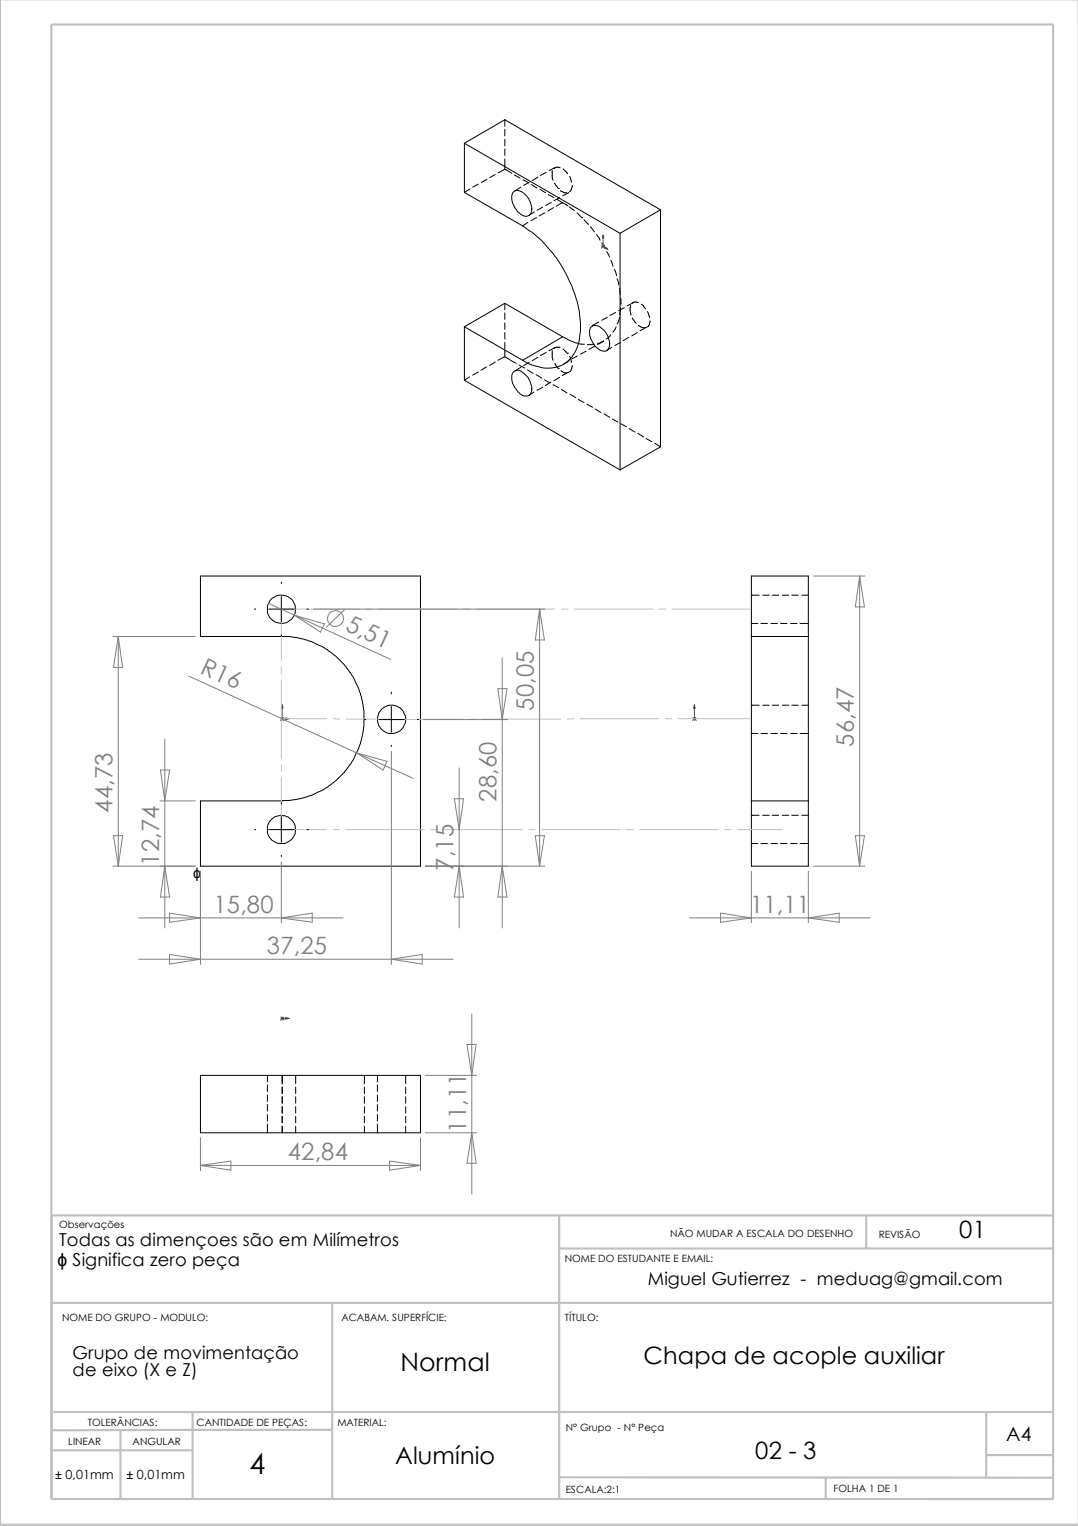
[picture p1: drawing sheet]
<svg xmlns="http://www.w3.org/2000/svg" width="210mm" height="297mm" viewBox="0 0 210 297" stroke-linecap="round" stroke-linejoin="round" font-family="sans-serif">
<g fill="none" stroke="#c0c0c0" stroke-width=".42">
<path d="M0 0v296.8h210M10 4.8h195.1v287h-195.1zM108.9 236.6v55.3M168.7 236.5v6.4M205.1 236.6h-195v55.3M10.1 253.6h195M64.7 253.6v38.3M108.9 243h96.2M10.3 274.9h194.8M23.5 278.4v13.2M37.2 278.3h27.4M37.5 274.9v17"/>
<path d="M37.5 278.3l-27.5 .1M192 274.8v12.8M10.2 282.3h27.3M108.9 287.6h96.2M160.8 287.6v4.2M192 283.2h13.1"/>
</g>
<g fill="none" stroke="#000" stroke-width=".19">
<path d="M90.4 27.9v9.6M90.4 37.5l11.4 6.5M90.4 27.9l30.3 17.5M91.5 36.8l-1.1 .7M93.1 35.8l-1.1 .6M94.8 34.9l-1.1 .6M96.4 34l-1.1 .6M98.2 33l-1.2 .6M98.3 30.9v2.1l1.4 .7M98.3 23.3v1.3M98.3 25.2v1.2M98.3 27.1v1.3"/>
<path d="M98.3 29v1.3M98.3 23.3l-7.9 4.6M98.3 23.3l30.3 17.5M100 37.4a1.23 1.23 0 0 1 1.8 .1 3.7 3.7 0 0 1 1.6 4 1.27 1.27 0 0 1-2.1 .1 3.7 3.7 0 0 1-1.5-4.1zM100.2 34.1l1.1 .6M101.4 36.4l-1.2 .8M101.9 35l1.1 .6M103 35.5l-1.1 .6M103.5 35.9l1.1 .7M104.7 34.5l-1.1 .7M105.2 36.9l1.1 .6M106.3 33.6l-1.1 .5"/>
<path d="M106.8 37.9l1.1 .6M107.4 39.4l-1.1 .6M107.5 33.2v1.4l.2 .5M107.9 35.7l.8 1M108 32.6l-1.1 .6M108.5 38.8l1.1 .7M108.7 36.7h.1M109 38.5l-1.1 .6M109.1 32.6h-.1a.9 .9 0 0 0-1.1 .2M109.1 37.1l.6 .4h.6M109.6 39.5l-1.3 .7M109.6 39.5l1 .6"/>
<path d="M109.6 32.9l.9 .9M110.7 37.5l-1.1 .6M110.9 34.3l.4 1.2M111.4 36.1l-.1 .8-.4 .4M98.3 59v1.3M98.3 59l-7.9 4.6M98.3 59l11.3 6.6M101.8 44a25.1 25.1 0 0 1 11.2 18.9 9.3 9.3 0 0 1-2.4 7.4 6.4 6.4 0 0 1-6.4 .9l-1.2-.4-1.2-.7M102.8 43.3l-1 .7M104.1 41.3l-1.1 .6M104.5 42.4l-1.1 .6M105.7 40.3l-1.1 .6"/>
<path d="M106.1 41.4l-1.1 .6M107.8 40.4l-1.1 .7M110.8 40.2l1 .8M112.4 41.4l.9 1M113.3 42.4h.1M113.7 42.8l.9 .9M115 44.1l.7 1.1M116.2 45.7l.6 1.1M117.2 47.3l.7 1.1M118.1 49l.6 1.1M119 50.7l.4 1.1M119.6 52.4l.5 1.2"/>
<path d="M120.1 54.3l.4 1.2M120.6 56.1l.1 .7M120.7 45.4v46.1M120.8 59.9l-.2 1.3M120.8 58l.1 1.3M121.6 59.9l-1.1 .6M122.8 59.5l-.1 1 .2 .8M123.3 59l-1.2 .5M124.3 58.9l-.9-.1-.3 .2M124.9 59.2l.8 .9M128.6 40.8l-7.9 4.6M128.6 40.8v46.2"/>
<path d="M90.4 74l30.3 17.5M90.4 63.6v10.4M90.4 63.6l11.4 6.5M91.4 73.3l-1 .7M93.1 72.4l-1.1 .6M94.7 71.4l-1.1 .7M96.4 70.5l-1.1 .6M98.3 60.9v1.3M98.3 62.9v1.2M98.3 64.7v1.3M98.3 66.7v1.2M98.3 68.2v1.3"/>
<path d="M98.3 69.5l1 .5M98.3 69.5l-1.4 .6M99.4 70.1l1.1 .6M99.8 72.6a1.37 1.37 0 0 1 2.2 .1 3.7 3.7 0 0 1 1.3 4 1.71 1.71 0 0 1-2.5-.6 3.5 3.5 0 0 1-1-3.5zM101.1 71.1l1.1 .6M101.4 71.5l-1.2 .7M102.7 72l1.1 .7M103 70.6l-1.1 .5M104 76.3l-1 .7M104.4 72.9l1.1 .7M104.7 69.5l-1.1 .7M105.7 75.4l-1.1 .6"/>
<path d="M106 73.9l1.1 .6M106.3 68.6l-1.1 .6M107.3 74.4l-1.1 .6M107.5 68.3v1.2l.2 .6M107.7 74.9l1.1 .6M108 70.7l.7 1M108 67.7l-1.1 .6M108.7 71.7h.1M109 73.4l-1.1 .7M109.1 67.6h-.8l-.4 .2M109.2 72.2l.5 .3 .6 .1M109.3 75.8l1.1 .7"/>
<path d="M109.6 65.6a7.9 7.9 0 0 0 4.2 1.4M109.6 65.6l-7.8 4.5M109.6 67.9l.9 .9M110.5 68.8h.1M110.8 70.2l-1.1 .7M110.8 72.4l-1.3 .7M110.9 69.4l.4 1.2M111 76.7l1.1 .7M111.4 71.1l-.2 1-.3 .2M112.4 69.3l-1.1 .6M112.6 77.8l1.1 .5M114.1 68.4l-1.1 .5"/>
<path d="M114.3 78.7l1.1 .6M115.1 63.6a1.5 1.5 0 0 1 2.1 .4 3.6 3.6 0 0 1 1.3 3.8 1.27 1.27 0 0 1-2.1 0 3.7 3.7 0 0 1-1.4-4zM115.7 67l-1.3 .1M115.7 67.4l-1.1 .6M115.9 79.6l1.1 .7M116.6 62.7l-1.2 .7M117.4 66.4l-.7 .4h-.4M117.5 66.3l-1.2 .8M118.3 61.8l-1.1 .5M118.9 65.1l-.5 .6-.4 .3M119.1 67.6l-1 .7M119.9 60.8l-1.1 .6"/>
<path d="M120 63.6l-.7 1M120.6 61.2h.1M120.6 61.8l-.5 1.2M120.8 66.7l-1.1 .6M122.4 65.6l-1.1 .7M123.1 61.9l.8 1M124.1 64.7l-1.1 .7M124.3 63.4l1.2 .4M126 63.7l-1.4 .7M126.1 60.6l.4 1.2M126.6 62.4l-.1 .7-.3 .4h-.1M117.6 80.5l1.1 .7"/>
<path d="M119.2 81.6l1.1 .6M120.9 82.5l1.1 .6M122.5 83.4l1.1 .7M124.2 84.4l1.1 .6M125.8 85.4l1.1 .6M127.5 86.3l1.1 .7M128.6 87l-7.9 4.5M39 112.1h42.9v56.5h-42.9v-12.7l17.5-.1 3.3-.7 1.9-.8a15.9 15.9 0 0 0 8.8-17.9 15.9 15.9 0 0 0-15.6-12.5h-15.9zM49.5 118.6h.3M52.3 118.6h5M54.8 113.3v.3M54.8 116.1v5"/>
<path d="M59.8 118.6h.2M146.3 115.9h1.5M148.5 115.9h1.3M150.4 115.9h1.2M152.3 115.9h1.3M154.2 115.9h1.2M156.1 115.9h1.3M54.8 123.6v.2M76.2 134.7v.4M76.2 137.5v5M146.3 123.9v32M146.3 121.4h1.3"/>
<path d="M146.3 137.3h1.5M146.3 123.9v-11.8h11.1v11.8M146.3 123.9h11.1M148.2 121.4h1.2M148.5 137.3h1.3M150.1 121.4h1.3M150.4 137.3h1.2M152 121.4h1.2M152.3 137.3h1.3M153.9 121.4h1.3M154.2 137.3h1.2M155.8 121.4h1.6"/>
<path d="M156.1 137.3h1.3M157.4 123.9v32M52.5 159.9a2.75 2.75 0 0 1 4.3-.3 2.75 2.75 0 0 1-.8 4.3 2.75 2.75 0 0 1-3.9-1.9v-1.1zM54.8 156.2v.3M54.8 158.9v5M71 140.1h.2M73.7 140.1h5M76.2 145.1v.2M81.3 140.1h.2M146.3 158.7h1.5M146.3 142.8h1.3M146.3 155.9h11.1"/>
<path d="M146.3 155.9v12.7h11.1v-12.7M148.2 142.8h1.2M148.5 158.7h1.3M150.1 142.8h1.3M150.4 158.7h1.2M152 142.8h1.2M152.3 158.7h1.3M153.9 142.8h1.3M154.2 158.7h1.2M155.8 142.8h1.6M156.1 158.7h1.3M49.5 161.5h.3"/>
<path d="M52.3 161.5h5M54.8 166.5v.2M59.8 161.5h.2M146.3 164.2h1.3M148.2 164.2h1.2M150.1 164.2h1.3M152 164.2h1.2M153.9 164.2h1.3M155.8 164.2h1.6M39 209.3h42.9v11.2h-42.9zM52.1 209.3v1.3M52.1 211.2v1.3"/>
<path d="M52.1 213.1v1.3M52.1 215v1.3M52.1 216.9v1.3M52.1 218.8v1.7M54.9 209.3v1.6M54.9 211.6v1.3M54.9 213.5v1.2M54.9 215.4v1.3M54.9 217.3v1.3M54.9 219.2v1.3M57.6 209.3v1.6M57.6 211.6v1.3"/>
<path d="M57.6 213.5v1.2M57.6 215.4v1.3M57.6 217.3v1.3M57.6 219.2v1.3M71 209.3v1.6M71 211.6v1.3M71 213.5v1.2M71 215.4v1.3M71 217.3v1.3M71 219.2v1.3M73.5 209.3v1.3M73.5 211.2v1.3"/>
<path d="M73.5 213.1v1.3M73.5 215v1.3M73.5 216.9v1.3M73.5 218.8v1.7M79 209.3v1.6M79 211.6v1.3M79 213.5v1.2M79 215.4v1.3M79 217.3v1.3M79 219.2v1.3"/>
<circle cx="54.8" cy="118.6" r="2.76"/>
<circle cx="76.2" cy="140" r="2.75"/>
</g>
<g fill="#00f" stroke="#00f" stroke-width=".19">
<path d="M135.2 137.2l.2 .7h-.4z"/>
<path d="M117.9 48.1l.5 .4-.6-.1z"/>
<path d="M117.4 45.7l.2 .6h-.3z"/>
<path d="M55.6 198.1l.7 .1-.7 .2z"/>
<path d="M55.6 139.7l.7 .2-.7 .2z"/>
<path d="M54.9 137.2l.2 .7h-.3z"/>
</g>
<g fill="none" stroke="#00f" stroke-width=".19">
<path d="M117.2 47.9h.6M117.2 47.7l.6 .6M117.4 47.9l1 .6M117.4 45.7v2.6M117.7 47.7l-.6 .6M54.7 139.9h1.6M54.7 139.6l.6 .6M54.9 137.2v3M55.2 139.6l-.6 .6M135 139.9h.6M135 139.6l.6 .6M135.2 139.9h.1"/>
<path d="M135.2 137.2v3M135.5 139.6l-.6 .6M54.7 198.2h1.6M54.7 198l.6 .6M54.9 198.2h.1M54.9 198v.6M55.2 198l-.6 .6"/>
</g>
<g fill="none" stroke="#c0c0c0" stroke-width=".19">
<path d="M69.9 118.6h-15.1v10M71.2 118.6h1.3M73.7 118.6h15.3M90.3 118.6h1.2M92.8 118.6h15.2M109.3 118.6h1.3M111.8 118.6h15.3M128.4 118.6h1.2M130.9 118.6h15.2M54.8 129.8v1.3M54.8 132.4v15.2M54.9 139.9h8.8"/>
<path d="M64.9 139.9l1.2 .1M67.4 140h8.8M90.2 140l-14 .1M91.4 140h1.3M94 140h15.2M111.8 139.9l-1.3 .1M113 139.9h15.3M129.5 139.9h1.3M132.1 139.9h14M54.8 151.4v10.1h8.8M54.8 148.9v1.2M64.9 161.5h1.2"/>
<path d="M67.4 161.5h15.2M83.9 161.5h1.3M86.4 161.5h15.3M103 161.5h1.2M105.5 161.5h15.2M122 161.5h1.3M124.5 161.5h15.3M141.1 161.5h1.2M143.6 161.5h8.8"/>
</g>
<g fill="none" stroke="#808080" stroke-width=".19">
<path d="M52.3 117.5l5 2.2M57.3 119.7l18.8 8.7M57.3 119.7l5.9 1.7-.8 1.6zM61 118.6h45.1M67.1 118.7l-3.5 3.3M105.1 118.6v50M105.1 118.6l.9 6h-1.8zM158.4 112.1h10M167.4 112.1l.9 6h-1.8zM167.4 112.1v56.5M22 123.9h16M23 123.9l.9 6h-1.8z"/>
<path d="M23 123.9v44.7M36.7 131.6l32.8 15M96.9 134.1h1.8l-.9 6zM97.8 128v52.6M31.2 155.9h6.8M31.2 149.9h1.8l-.9 6zM32.1 143.9v36.7M69.5 146.6l10.9 4.9M69.5 146.6l5.9 1.6-.8 1.7zM76.2 146.2v41.5M82.5 140.1h16.3M88.5 155.5h1.8l-.9 6z"/>
<path d="M89.4 149.5v31.1M22 168.6h16M22.1 162.7h1.8l-.9 5.9zM27 178.7h39.8M32.1 168.6l.9 6h-1.8zM33 177.7l6 1-6 .8zM39 169.6v18.1M54.8 178.7l6-1v1.8zM54.8 167.8v11.8M82.8 168.6h23.3M89.4 168.6l.9 6h-1.8zM97.8 168.6l.9 6h-1.8z"/>
<path d="M104.2 162.7h1.8l-.9 5.9zM134.3 178.7h35.1M140.3 177.7l6 1-6 .8zM146.3 169.6v10M157.4 169.6v10M157.4 178.7l6-1v1.8zM158.4 168.6h10M166.5 162.7h1.8l-.9 5.9zM27 186.7h61.2M33 185.8l6 .9-6 .9zM76.2 186.7l6-.9v1.8zM91.9 197.4v35"/>
<path d="M82.8 209.3h10M90.9 203.3h1.8l-.8 6zM39 226.9l6-.9v1.8zM39 221.4v6.5M39 226.9h42.9M75.9 226l6 .9-6 .9zM81.9 221.4v6.5M82.8 220.5h10M91.9 220.5l.8 5.9h-1.8z"/>
<circle cx="65.3" cy="120.4" r="1.57"/>
</g>
<text font-size="5.6" x="48.6" y="287">4</text>
<text font-size="4.9" x="78" y="266.8">Normal</text>
<g font-size="4.7" fill="#808080">
<text x="67.1" y="122.6" transform="rotate(25 67.1 122.6)">5,51</text>
<text x="38.8" y="130.9" transform="rotate(25 38.8 130.9)">R16</text>
<text x="104" y="138.4" transform="rotate(-90 104 138.4)">50,05</text>
<text x="166.3" y="145.3" transform="rotate(-90 166.3 145.3)">56,47</text>
<text x="21.9" y="158.2" transform="rotate(-90 21.9 158.2)">44,73</text>
<text x="96.7" y="156.1" transform="rotate(-90 96.7 156.1)">28,60</text>
<text x="31" y="168.5" transform="rotate(-90 31 168.5)">12,74</text>
<text x="88.3" y="169.5" transform="rotate(-90 88.3 169.5)">7,15</text>
<text x="41.6" y="177.7">15,80</text>
<text x="146" y="177.7">11,11</text>
<text x="52" y="185.7">37,25</text>
<text x="90.8" y="220.5" transform="rotate(-90 90.8 220.5)">11,11</text>
<text x="56" y="225.8">42,84</text>
</g>
<g font-size="4.7">
<text x="186.8" y="240.9">01</text>
<text x="125.3" y="265.5">Chapa de acople auxiliar</text>
<text x="77" y="285">Alumínio</text>
<text x="147.1" y="283.9">02 - 3</text>
</g>
<text font-size="3.8" x="195.9" y="280.4">A4</text>
<g font-size="3.5">
<text x="11.5" y="242.5">Todas as dimençoes são em Milímetros</text>
<text x="11.2" y="246.4">ɸ Significa zero peça</text>
<text x="126.2" y="250.2">Miguel Gutierrez - meduag@gmail.com</text>
<text x="14.1" y="267.9">de eixo (X e Z)</text>
<text x="14.1" y="264.4">Grupo de movimentação</text>
</g>
<text font-size="2.8" x="37.6" y="170.9">ɸ</text>
<g font-size="2.5">
<text x="10.8" y="287.8">± 0,01mm</text>
<text x="24.6" y="287.8">± 0,01mm</text>
</g>
<g font-size="1.9">
<text x="11.5" y="239.1">Observações</text>
<text x="110" y="245.6">NOME DO ESTUDANTE E EMAIL:</text>
<text x="130.5" y="240.8">NÃO MUDAR A ESCALA DO DESENHO</text>
<text x="171.1" y="241.1">REVISÃO</text>
<text x="12.1" y="257.1">NOME DO GRUPO - MODULO:</text>
<text x="66.5" y="257.1">ACABAM. SUPERFÍCIE:</text>
<text x="110" y="257.2">TÍTULO:</text>
<text x="13.3" y="281.2">LINEAR</text>
<text x="17.1" y="277.5">TOLERÂNCIAS:</text>
<text x="25.8" y="281.2">ANGULAR</text>
<text x="38.3" y="277.5">CANTIDADE DE PEÇAS:</text>
<text x="65.7" y="277.5">MATERIAL:</text>
<text x="110.2" y="278.6">N° Grupo - N° Peça</text>
<text x="110.2" y="290.6">ESCALA:2:1</text>
<text x="162.3" y="290.4">FOLHA 1 DE 1</text>
</g>
</svg>
